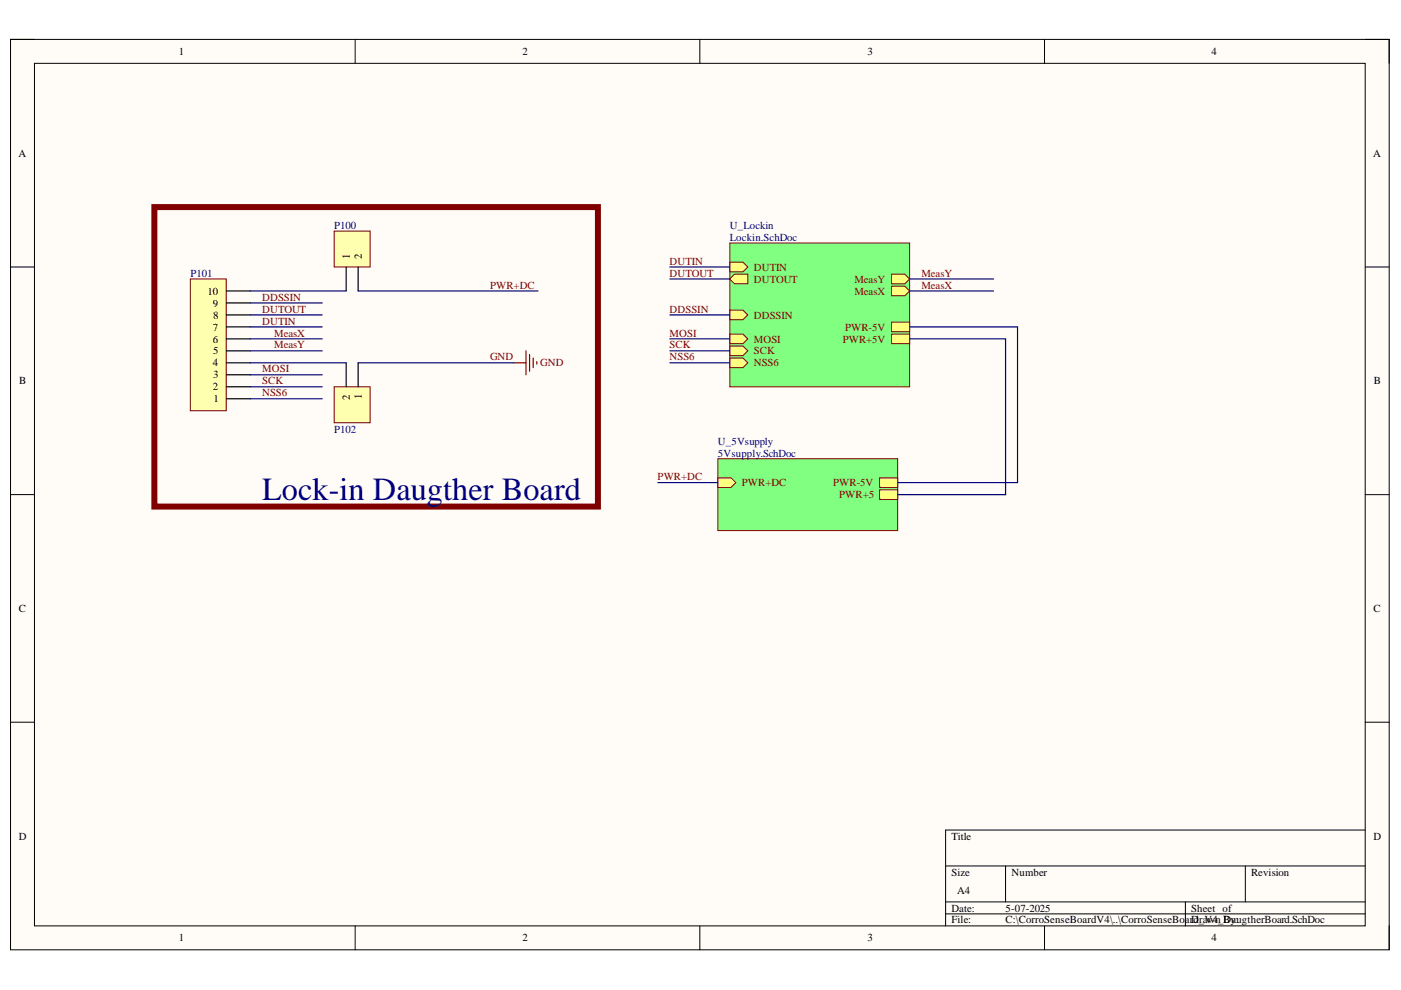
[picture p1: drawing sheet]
<svg xmlns="http://www.w3.org/2000/svg" width="297mm" height="210mm" viewBox="0 0 297 210" stroke-linecap="round" stroke-linejoin="round" font-family="sans-serif">
<path d="M2.2 8.4h292.3v193h-292.3z" fill-rule="evenodd" fill="#fffcf8"/>
<path d="M2.2 8.4h292.3v193h-292.3z" fill="none" stroke="#000" stroke-width=".21"/>
<path d="M7.3 13.4h282.1v182.9h-282.1z" fill-rule="evenodd" fill="#fffcf8"/>
<g fill="none" stroke="#000" stroke-width=".21">
<path d="M2.2 8.3h5.1M7.3 13.4h282.1v182.9h-282.1zM75.3 8.3v5.1M148.4 8.3v5.1M221.5 8.4v5M289.4 8.4h5.1v5M2.2 56.6h5.1M289.4 56.6h5.1M2.2 104.9h5.1M289.4 104.9h5.1M2.2 153.1h5.1M289.4 153.1h5.1"/>
<path d="M289.4 176h-88.9v20.3M75.3 196.3v5.1M148.4 196.3v5.1M200.5 183.6h88.9M200.5 191.2h88.9M200.5 193.8h88.9M213.2 183.6v7.6M221.5 196.3v5.1M251.3 191.2v5.1M264 183.6v7.6M294.5 196.3v5.1"/>
</g>
<path d="M152.2 97.3h38.1v15.2h-38.1z" fill-rule="evenodd" fill="#80ff80"/>
<path d="M152.2 97.3h38.1v15.2h-38.1z" fill="none" stroke="#800000" stroke-width=".21"/>
<path d="M152.2 101.3h2.8l1 1-1 1h-2.8z" fill-rule="evenodd" fill="#ffff80"/>
<path d="M152.2 101.3h2.8l1 1-1 1h-2.8z" fill="none" stroke="#800000" stroke-width=".21"/>
<path d="M186.5 101.3h3.8v2h-3.8z" fill-rule="evenodd" fill="#ffff80"/>
<path d="M186.5 101.3h3.8v2h-3.8z" fill="none" stroke="#800000" stroke-width=".21"/>
<path d="M186.5 103.8h3.8v2.1h-3.8z" fill-rule="evenodd" fill="#ffff80"/>
<path d="M186.5 103.8h3.8v2.1h-3.8z" fill="none" stroke="#800000" stroke-width=".21"/>
<path d="M154.7 51.5h38.2v30.5h-38.2z" fill-rule="evenodd" fill="#80ff80"/>
<path d="M154.7 51.5h38.2v30.5h-38.2z" fill="none" stroke="#800000" stroke-width=".21"/>
<path d="M154.7 55.6h2.8l1 1-1 1h-2.8z" fill-rule="evenodd" fill="#ffff80"/>
<path d="M154.7 55.6h2.8l1 1-1 1h-2.8z" fill="none" stroke="#800000" stroke-width=".21"/>
<path d="M154.7 65.8h2.8l1 1-1 1h-2.8z" fill-rule="evenodd" fill="#ffff80"/>
<path d="M154.7 65.8h2.8l1 1-1 1h-2.8z" fill="none" stroke="#800000" stroke-width=".21"/>
<path d="M189.1 68.3h3.8v2h-3.8z" fill-rule="evenodd" fill="#ffff80"/>
<path d="M189.1 68.3h3.8v2h-3.8z" fill="none" stroke="#800000" stroke-width=".21"/>
<path d="M189.1 70.8h3.8v2.1h-3.8z" fill-rule="evenodd" fill="#ffff80"/>
<path d="M189.1 70.8h3.8v2.1h-3.8z" fill="none" stroke="#800000" stroke-width=".21"/>
<path d="M189.1 58.1h2.7l1.1 1-1.1 1.1h-2.7z" fill-rule="evenodd" fill="#ffff80"/>
<path d="M189.1 58.1h2.7l1.1 1-1.1 1.1h-2.7z" fill="none" stroke="#800000" stroke-width=".21"/>
<path d="M154.7 59.1l1.1-1h2.7v2.1h-2.7z" fill-rule="evenodd" fill="#ffff80"/>
<path d="M154.7 59.1l1.1-1h2.7v2.1h-2.7z" fill="none" stroke="#800000" stroke-width=".21"/>
<path d="M154.7 70.8h2.8l1 1-1 1.1h-2.8z" fill-rule="evenodd" fill="#ffff80"/>
<path d="M154.7 70.8h2.8l1 1-1 1.1h-2.8z" fill="none" stroke="#800000" stroke-width=".21"/>
<path d="M154.7 73.4h2.8l1 1-1 1h-2.8z" fill-rule="evenodd" fill="#ffff80"/>
<path d="M154.7 73.4h2.8l1 1-1 1h-2.8z" fill="none" stroke="#800000" stroke-width=".21"/>
<path d="M154.7 75.9h2.8l1 1-1 1h-2.8z" fill-rule="evenodd" fill="#ffff80"/>
<path d="M154.7 75.9h2.8l1 1-1 1h-2.8z" fill="none" stroke="#800000" stroke-width=".21"/>
<path d="M189.1 60.7h2.7l1.1 1-1.1 1h-2.7z" fill-rule="evenodd" fill="#ffff80"/>
<path d="M189.1 60.7h2.7l1.1 1-1.1 1h-2.7z" fill="none" stroke="#800000" stroke-width=".21"/>
<path d="M109 76.9h2.5M111.5 74.4v5.1M112.3 75.2v3.5M113 75.9v2M113.8 76.7v.5" fill="none" stroke="#800000" stroke-width=".25"/>
<path d="M32.7 43.9h94.1v63.5h-94.1z" fill="none" stroke="#800000" stroke-width="1.3"/>
<path d="M70.9 49h7.6v7.6h-7.6z" fill-rule="evenodd" fill="#ffffb0"/>
<path d="M70.9 49h7.6v7.6h-7.6z" fill="none" stroke="#800000" stroke-width=".21"/>
<path d="M73.4 56.6v5.1M75.9 56.6v5.1" fill="none" stroke="#000" stroke-width=".25"/>
<path d="M70.9 82h7.6v7.6h-7.6z" fill-rule="evenodd" fill="#ffffb0"/>
<path d="M70.9 82h7.6v7.6h-7.6z" fill="none" stroke="#800000" stroke-width=".21"/>
<path d="M73.4 76.9v5.1M75.9 76.9v5.1" fill="none" stroke="#000" stroke-width=".25"/>
<path d="M40.4 59.1h7.6v28h-7.6z" fill-rule="evenodd" fill="#ffffb0"/>
<path d="M40.4 59.1h7.6v28h-7.6z" fill="none" stroke="#800000" stroke-width=".21"/>
<path d="M48 79.5h5.1M48 76.9h5.1M48 74.4h5.1M48 71.8h5.1M48 69.3h5.1M48 66.8h5.1M48 64.2h5.1M48 61.7h5.1M48 84.5h5.1M48 82h5.1" fill="none" stroke="#000" stroke-width=".25"/>
<g fill="none" stroke="#000080" stroke-width=".25">
<path d="M142 56.6h12.7M142 59.1h12.7M192.9 59.1h17.7M53.1 71.8h15.2M53.1 74.4h15.2M53.1 76.9h20.3M53.1 66.8h15.2M53.1 61.7h20.3M53.1 79.5h15.2M53.1 69.3h15.2M53.1 64.2h15.2M75.9 76.9h33.1"/>
<path d="M75.9 61.7h38.2M142 71.8h12.7M142 74.4h12.7M142 76.9h12.7M142 66.8h12.7M192.9 69.3h22.8v33h-25.4M192.9 71.8h20.3v33.1h-22.9M192.9 61.7h17.7M53.1 84.5h15.2M53.1 82h15.2M139.5 102.3h12.7"/>
</g>
<text font-size="6.8" fill="#000080" x="55.6" y="105.9">Lock-in Daugther Board</text>
<g font-size="2.3">
<text x="37.9" y="11.7">1</text>
<text x="110.7" y="11.7">2</text>
<text x="183.9" y="11.7">3</text>
<text x="256.9" y="11.7">4</text>
<text x="3.9" y="33.3">A</text>
<text x="291.1" y="33.3">A</text>
<text x="74.2" y="54.9" transform="rotate(-90 74.2 54.9)">1</text>
<text x="76.7" y="54.9" transform="rotate(-90 76.7 54.9)">2</text>
<text x="44" y="62.5">10</text>
<text x="45.1" y="65">9</text>
<text x="45.1" y="70.1">7</text>
<text x="45.2" y="67.5">8</text>
<text x="45.1" y="77.7">4</text>
<text x="45.1" y="72.6">6</text>
<text x="45.2" y="75.2">5</text>
<text x="4.1" y="81.5">B</text>
<text x="45.1" y="82.8">2</text>
<text x="45.2" y="80.2">3</text>
<text x="291.3" y="81.5">B</text>
<text x="45.3" y="85.3">1</text>
<text x="74.2" y="84.8" transform="rotate(-90 74.2 84.8)">2</text>
<text x="76.7" y="84.6" transform="rotate(-90 76.7 84.6)">1</text>
<text x="4" y="129.8">C</text>
<text x="291.2" y="129.8">C</text>
<text x="4" y="178">D</text>
<text x="201.7" y="178">Title</text>
<text x="291.2" y="178">D</text>
<text x="201.7" y="185.7">Size</text>
<text x="214.5" y="185.7">Number</text>
<text x="265.2" y="185.7">Revision</text>
<text x="203" y="189.5">A4</text>
<text x="201.7" y="193.3">Date:</text>
<text x="201.7" y="195.8">File:</text>
<text x="213.2" y="193.3">5-07-2025</text>
<text x="213.2" y="195.8">C:\CorroSenseBoardV4\..\CorroSenseBoardrawn DaugtherBoard.SchDoc</text>
<text x="252.6" y="193.3">Sheet of</text>
<text x="252.6" y="195.8">D_V4_By:</text>
<text x="37.9" y="199.6">1</text>
<text x="110.7" y="199.6">2</text>
<text x="183.9" y="199.6">3</text>
<text x="256.9" y="199.6">4</text>
</g>
<g font-size="2.3" fill="#000080">
<text x="70.8" y="48.5">P100</text>
<text x="154.7" y="48.5">U_Lockin</text>
<text x="154.7" y="51.1">Lockin.SchDoc</text>
<text x="40.4" y="58.7">P101</text>
<text x="70.8" y="91.7">P102</text>
<text x="152.2" y="94.3">U_5Vsupply</text>
<text x="152.2" y="96.8">5Vsupply.SchDoc</text>
</g>
<g font-size="2.3" fill="#800000">
<text x="142" y="56.1">DUTIN</text>
<text x="142" y="58.7">DUTOUT</text>
<text x="159.8" y="57.4">DUTIN</text>
<text x="159.8" y="59.9">DUTOUT</text>
<text x="181.1" y="59.9">MeasY</text>
<text x="195.4" y="58.7">MeasY</text>
<text x="55.6" y="63.7">DDSSIN</text>
<text x="103.9" y="61.2">PWR+DC</text>
<text x="181.1" y="62.5">MeasX</text>
<text x="195.4" y="61.2">MeasX</text>
<text x="55.6" y="68.8">DUTIN</text>
<text x="55.6" y="66.3">DUTOUT</text>
<text x="58.1" y="71.4">MeasX</text>
<text x="142" y="71.4">MOSI</text>
<text x="142" y="66.3">DDSSIN</text>
<text x="159.8" y="67.5">DDSSIN</text>
<text x="179.2" y="70.1">PWR-5V</text>
<text x="58.1" y="73.9">MeasY</text>
<text x="103.9" y="76.4">GND</text>
<text x="114.6" y="77.7">GND</text>
<text x="142" y="73.9">SCK</text>
<text x="142" y="76.4">NSS6</text>
<text x="159.8" y="72.6">MOSI</text>
<text x="159.8" y="75.2">SCK</text>
<text x="159.8" y="77.7">NSS6</text>
<text x="178.7" y="72.6">PWR+5V</text>
<text x="55.6" y="79">MOSI</text>
<text x="55.6" y="81.5">SCK</text>
<text x="55.6" y="84">NSS6</text>
<text x="139.4" y="101.9">PWR+DC</text>
<text x="157.3" y="103.1">PWR+DC</text>
<text x="176.7" y="103.1">PWR-5V</text>
<text x="177.9" y="105.7">PWR+5</text>
</g>
</svg>
